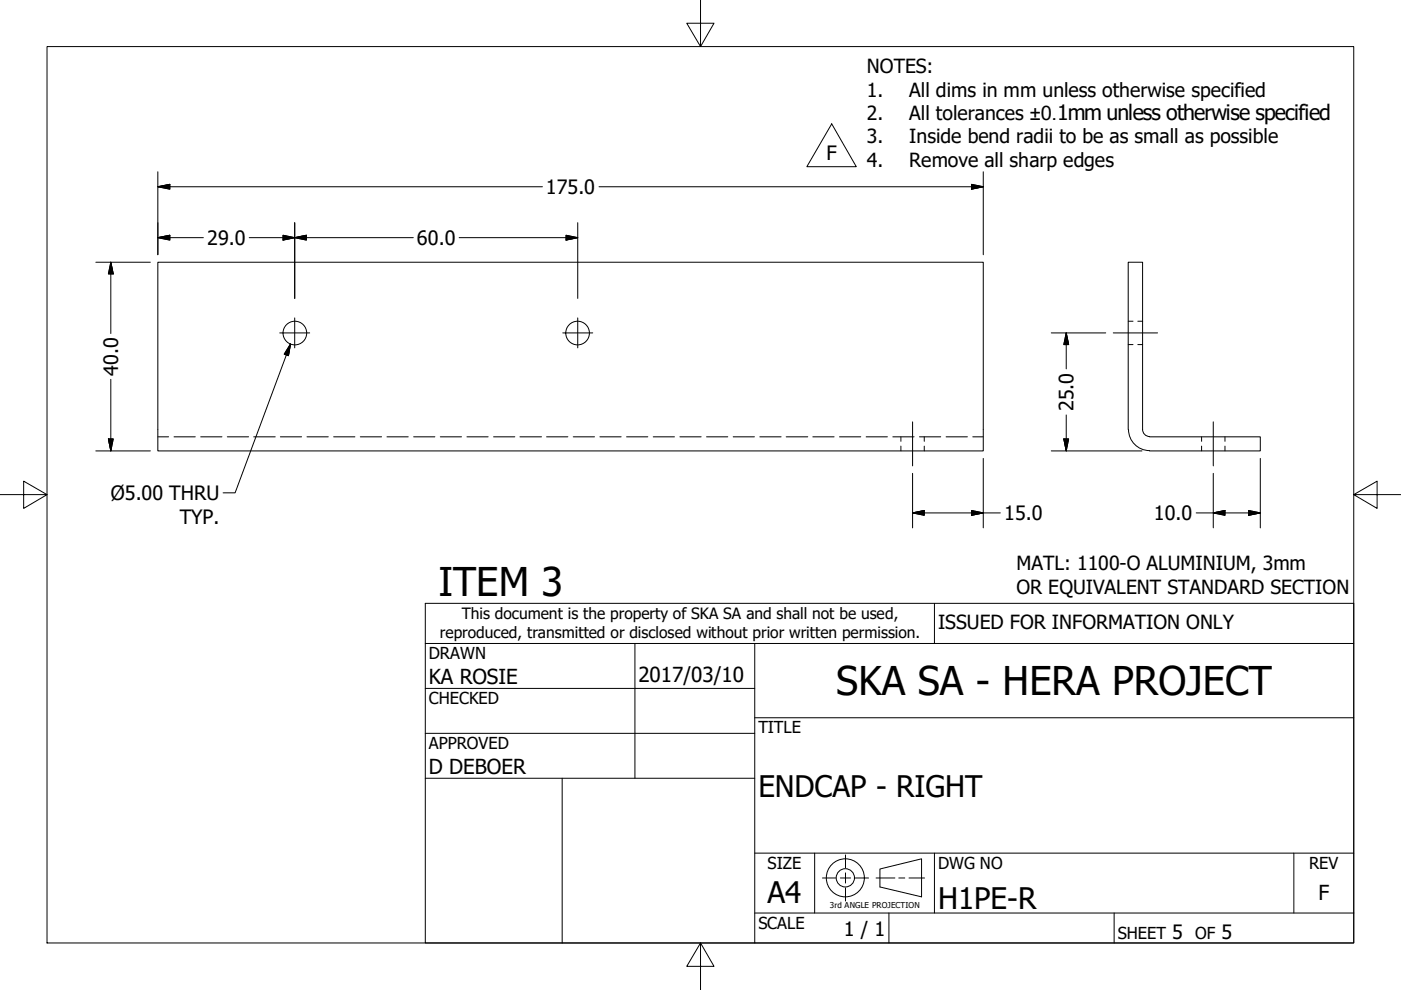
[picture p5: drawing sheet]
<svg xmlns="http://www.w3.org/2000/svg" width="297mm" height="210mm" viewBox="0 0 297 210" stroke-linecap="round" stroke-linejoin="round" font-family="sans-serif">
<!-- layer: Visible (ANSI) -->
<g fill="none" stroke="#000" stroke-width=".21">
<path d="M33.5 55.6h175v40h-175zM239.2 91.1v-35.5h3.1v35.5M239.3 91.1a4.5 4.5 0 0 0 4.4 4.4M242.3 91.1a1.49 1.49 0 0 0 1.4 1.5M243.7 92.6h23.5v3h-23.5"/>
<circle cx="62.5" cy="70.6" r="2.51"/>
<circle cx="122.5" cy="70.6" r="2.51"/>
</g>
<!-- layer: Border (ANSI) -->
<g fill="none" stroke="#000" stroke-width=".21">
<path d="M239.2 68.1h1M239.2 73.1h1M241.2 68.1h1.1M241.2 73.1h1.1M33.5 92.6h2.3M36.9 92.6h4.5M42.5 92.6h4.6M48.2 92.6h4.5M53.8 92.6h4.6M59.4 92.6h4.5M65.1 92.6h4.5M70.7 92.6h4.5"/>
<path d="M76.4 92.6h4.5M82 92.6h4.6M87.7 92.6h4.5M93.3 92.6h4.6M99 92.6h4.5M104.6 92.6h4.6M110.2 92.6h4.6M115.9 92.6h4.5M121.5 92.6h4.5M127.2 92.6h4.5M132.8 92.6h4.6M138.5 92.6h4.5"/>
<path d="M144.1 92.6h4.6M149.8 92.6h4.5M155.4 92.6h4.6M161.1 92.6h4.5M166.7 92.6h4.6M172.3 92.6h4.5M178 92.6h4.5M183.6 92.6h4.6M189.3 92.6h4.5M191 92.6v1M191 94.6v1M194.9 92.6h4.6"/>
<path d="M196 92.6v1M196 94.6v1M200.6 92.6h4.5M206.2 92.6h2.3M254.8 92.6v1M254.8 94.6v1M259.7 92.6v1M259.7 94.6v1"/>
</g>
<!-- layer: Symbol (ANSI) -->
<path d="M148.5 -.1v10l-2.9-5h5.8l-2.9 5M10 9.9h277v190h-277zM0 104.9h10l-5-2.9v5.8l5-2.9M287 104.9l5 2.9v-5.8l-5 2.9h10M148.5 199.9l2.9 5h-5.8l2.9-5v10" fill="none" stroke="#000" stroke-width=".21"/>
<!-- layer: Title (ANSI) -->
<g fill="none" stroke="#000" stroke-width=".21">
<path d="M90.2 127.9h196.8v72h-196.8zM90.2 136.4h196.8M134.6 136.4v28.6M160 136.4v63.5M198.1 127.9v8.5M90.2 146h69.8M90.2 155.5h69.8M160 152.2h127M90.2 165h69.8M119.2 165v34.9M160 193.6h127M160 180.9h127"/>
<path d="M172.7 180.9v12.7M174.4 186.2h2.8M178.2 186.2h2.1M179.3 181.3v2.7M179.3 185.1v2.1M179.3 188.2v2.8M181.4 186.2h2.7M185.7 186.2h4M186.6 184.2l8.8-2.1v8.1l-8.8-2.1zM188.5 193.6v6.3M190.6 186.2h1.2M192.7 186.2h3.3"/>
<path d="M198.1 180.9v12.7M236.2 193.6v6.3M274.3 180.9v12.7"/>
<circle cx="179.2" cy="186.1" r="4"/>
<circle cx="179.2" cy="186.1" r="1.94"/>
</g>
<!-- layer: Sketch Geometry (ANSI) -->
<path d="M176.3 26.3l5.2 9h-10.4zM59.3 70.6h6.4M61.6 72.9l-.4 2.5-.9-.3zM61.6 72.9l-11.8 31.6h-2.5M62.5 67.4v6.4M119.3 70.6h6.4M122.5 67.4v6.4" fill="none" stroke="#000" stroke-width=".21"/>
<!-- layer: Center Mark (ANSI) -->
<path d="M236 70.6h9.4M193.5 89.4v9.4M257.2 89.4v9.4" fill="none" stroke="#000" stroke-width=".21"/>
<!-- layer: Sketch Geometry (ANSI) -->
<path d="M61.6 72.9l-.4 2.5zM61.6 72.9l-.4 2.5-.9-.3z" fill="#000" stroke="#000" stroke-width=".21"/>
<!-- layer: Dimension (ANSI) -->
<g fill="none" stroke="#000" stroke-width=".21">
<path d="M33.5 39.6l2.5-.5v1zM33.5 36.4v17.6M33.5 39.6h81.5M127 39.6h81.5M206 39.1l2.5 .5-2.5 .5zM208.5 36.4v17.6M20.3 55.6h11.6M23.5 55.6l.5 2.5h-1zM23.5 55.6v15.1M33.5 50.4l2.5-.5v1zM33.5 50.4h9.6M52.8 50.4h34.8"/>
<path d="M60 49.9l2.5 .5-2.5 .5zM62.5 50.4l2.5-.5v1zM62.5 47.2v16.1M97.3 50.4h25.2M120 49.9l2.5 .5-2.5 .5zM122.5 47.2v16.1M222.9 70.6h11.5M226.1 70.6l.5 2.5h-1zM226.1 70.6v7.6M20.3 95.6h11.6M23 93.1h1l-.5 2.5zM23.5 80.4v15.2"/>
<path d="M208.5 97.2v14.7M222.9 95.6h19.2M225.6 93.1h1l-.5 2.5zM226.1 88v7.6M267.2 97.2v14.7M193.5 108.7l2.5-.5v1.1zM193.5 108.7h18.6M193.5 100.4v11.5M206 108.2l2.5 .5-2.5 .6zM253.6 108.7h13.6M257.2 108.7l2.5-.5v1.1zM257.2 100.4v11.5"/>
<path d="M264.7 108.2l2.5 .5-2.5 .6z"/>
</g>
<g fill="#000" stroke="#000" stroke-width=".21">
<path d="M33.5 39.6l2.5-.5zM33.5 39.6l2.5-.5v1zM23.5 55.6l.5 2.5zM23.5 55.6l.5 2.5h-1zM33.5 50.4l2.5-.5zM33.5 50.4l2.5-.5v1zM60 50.9l2.5-.5zM60 49.9l2.5 .5-2.5 .5zM62.5 50.4l2.5-.5zM62.5 50.4l2.5-.5v1zM120 50.9l2.5-.5zM120 49.9l2.5 .5-2.5 .5z"/>
<path d="M206 40.1l2.5-.5zM206 39.1l2.5 .5-2.5 .5zM226.1 70.6l.5 2.5zM226.1 70.6l.5 2.5h-1zM23 93.1l.5 2.5zM23 93.1h1l-.5 2.5zM225.6 93.1l.5 2.5zM225.6 93.1h1l-.5 2.5zM193.5 108.7l2.5-.5zM193.5 108.7l2.5-.5v1.1zM206 109.3l2.5-.6zM206 108.2l2.5 .5-2.5 .6z"/>
<path d="M257.2 108.7l2.5-.5zM257.2 108.7l2.5-.5v1.1zM264.7 109.3l2.5-.6zM264.7 108.2l2.5 .5-2.5 .6z"/>
</g>
<g font-size="8.4">
<text x="93" y="126.3">ITEM 3</text>
<text x="177.3" y="147.4">SKA SA - HERA PROJECT</text>
</g>
<g font-size="6.3">
<text x="160.8" y="169">ENDCAP - RIGHT</text>
<text x="162.8" y="191.4">A4</text>
<text x="198.9" y="192.8">H1PE-R</text>
</g>
<g font-size="4.4">
<text x="90.9" y="145.1">KA ROSIE</text>
<text x="135.4" y="144.5">2017/03/10</text>
<text x="90.9" y="164.1">D DEBOER</text>
<text x="279.5" y="190.7">F</text>
</g>
<g font-size="4.2">
<text x="175.3" y="33.9">F</text>
<text x="115.8" y="41.1">175.0</text>
<text x="43.9" y="51.9">29.0</text>
<text x="88.4" y="51.9">60.0</text>
<text x="25" y="79.7" transform="rotate(-90 25 79.7)">40.0</text>
<text x="227.6" y="87.2" transform="rotate(-90 227.6 87.2)">25.0</text>
<text x="23.5" y="106">Ø5.00 THRU</text>
<text x="38.1" y="111">TYP.</text>
<text x="212.9" y="110.3">15.0</text>
<text x="244.7" y="110.3">10.0</text>
<text x="178.9" y="198.5">1 / 1</text>
<text x="248.5" y="199.1">5</text>
<text x="259" y="199.1">5</text>
</g>
<g font-size="4.1">
<text x="183.8" y="15.5">NOTES:</text>
<text x="183.8" y="20.5">1.</text>
<text x="192.8" y="20.5">All dims in mm unless otherwise specified</text>
<text x="183.8" y="25.4">2.</text>
<text x="192.8" y="25.4">All tolerances ±0.1mm unless otherwise specified</text>
<text x="183.8" y="30.4">3.</text>
<text x="183.8" y="35.3">4.</text>
<text x="192.8" y="30.4">Inside bend radii to be as small as possible</text>
<text x="192.8" y="35.3">Remove all sharp edges</text>
<text x="215.5" y="120.9">MATL: 1100-O ALUMINIUM, 3mm</text>
<text x="215.5" y="125.9">OR EQUIVALENT STANDARD SECTION</text>
<text x="198.9" y="133.4">ISSUED FOR INFORMATION ONLY</text>
</g>
<g font-size="3.5">
<text x="90.9" y="139.7">DRAWN</text>
<text x="90.9" y="149.3">CHECKED</text>
<text x="160.8" y="155.5">TITLE</text>
<text x="90.9" y="158.8">APPROVED</text>
<text x="162.8" y="184.2">SIZE</text>
<text x="198.9" y="184.2">DWG NO</text>
<text x="277.6" y="184.2">REV</text>
<text x="160.8" y="196.9">SCALE</text>
<text x="237" y="199.1">SHEET</text>
<text x="253.4" y="199.1">OF</text>
</g>
<g font-size="3.3">
<text x="97.9" y="131.3">This document is the property of SKA SA and shall not be used,</text>
<text x="93.3" y="135.2">reproduced, transmitted or disclosed without prior written permission.</text>
</g>
<text font-size="1.7" x="176" y="192.6">3rd ANGLE PROJECTION</text>
</svg>
